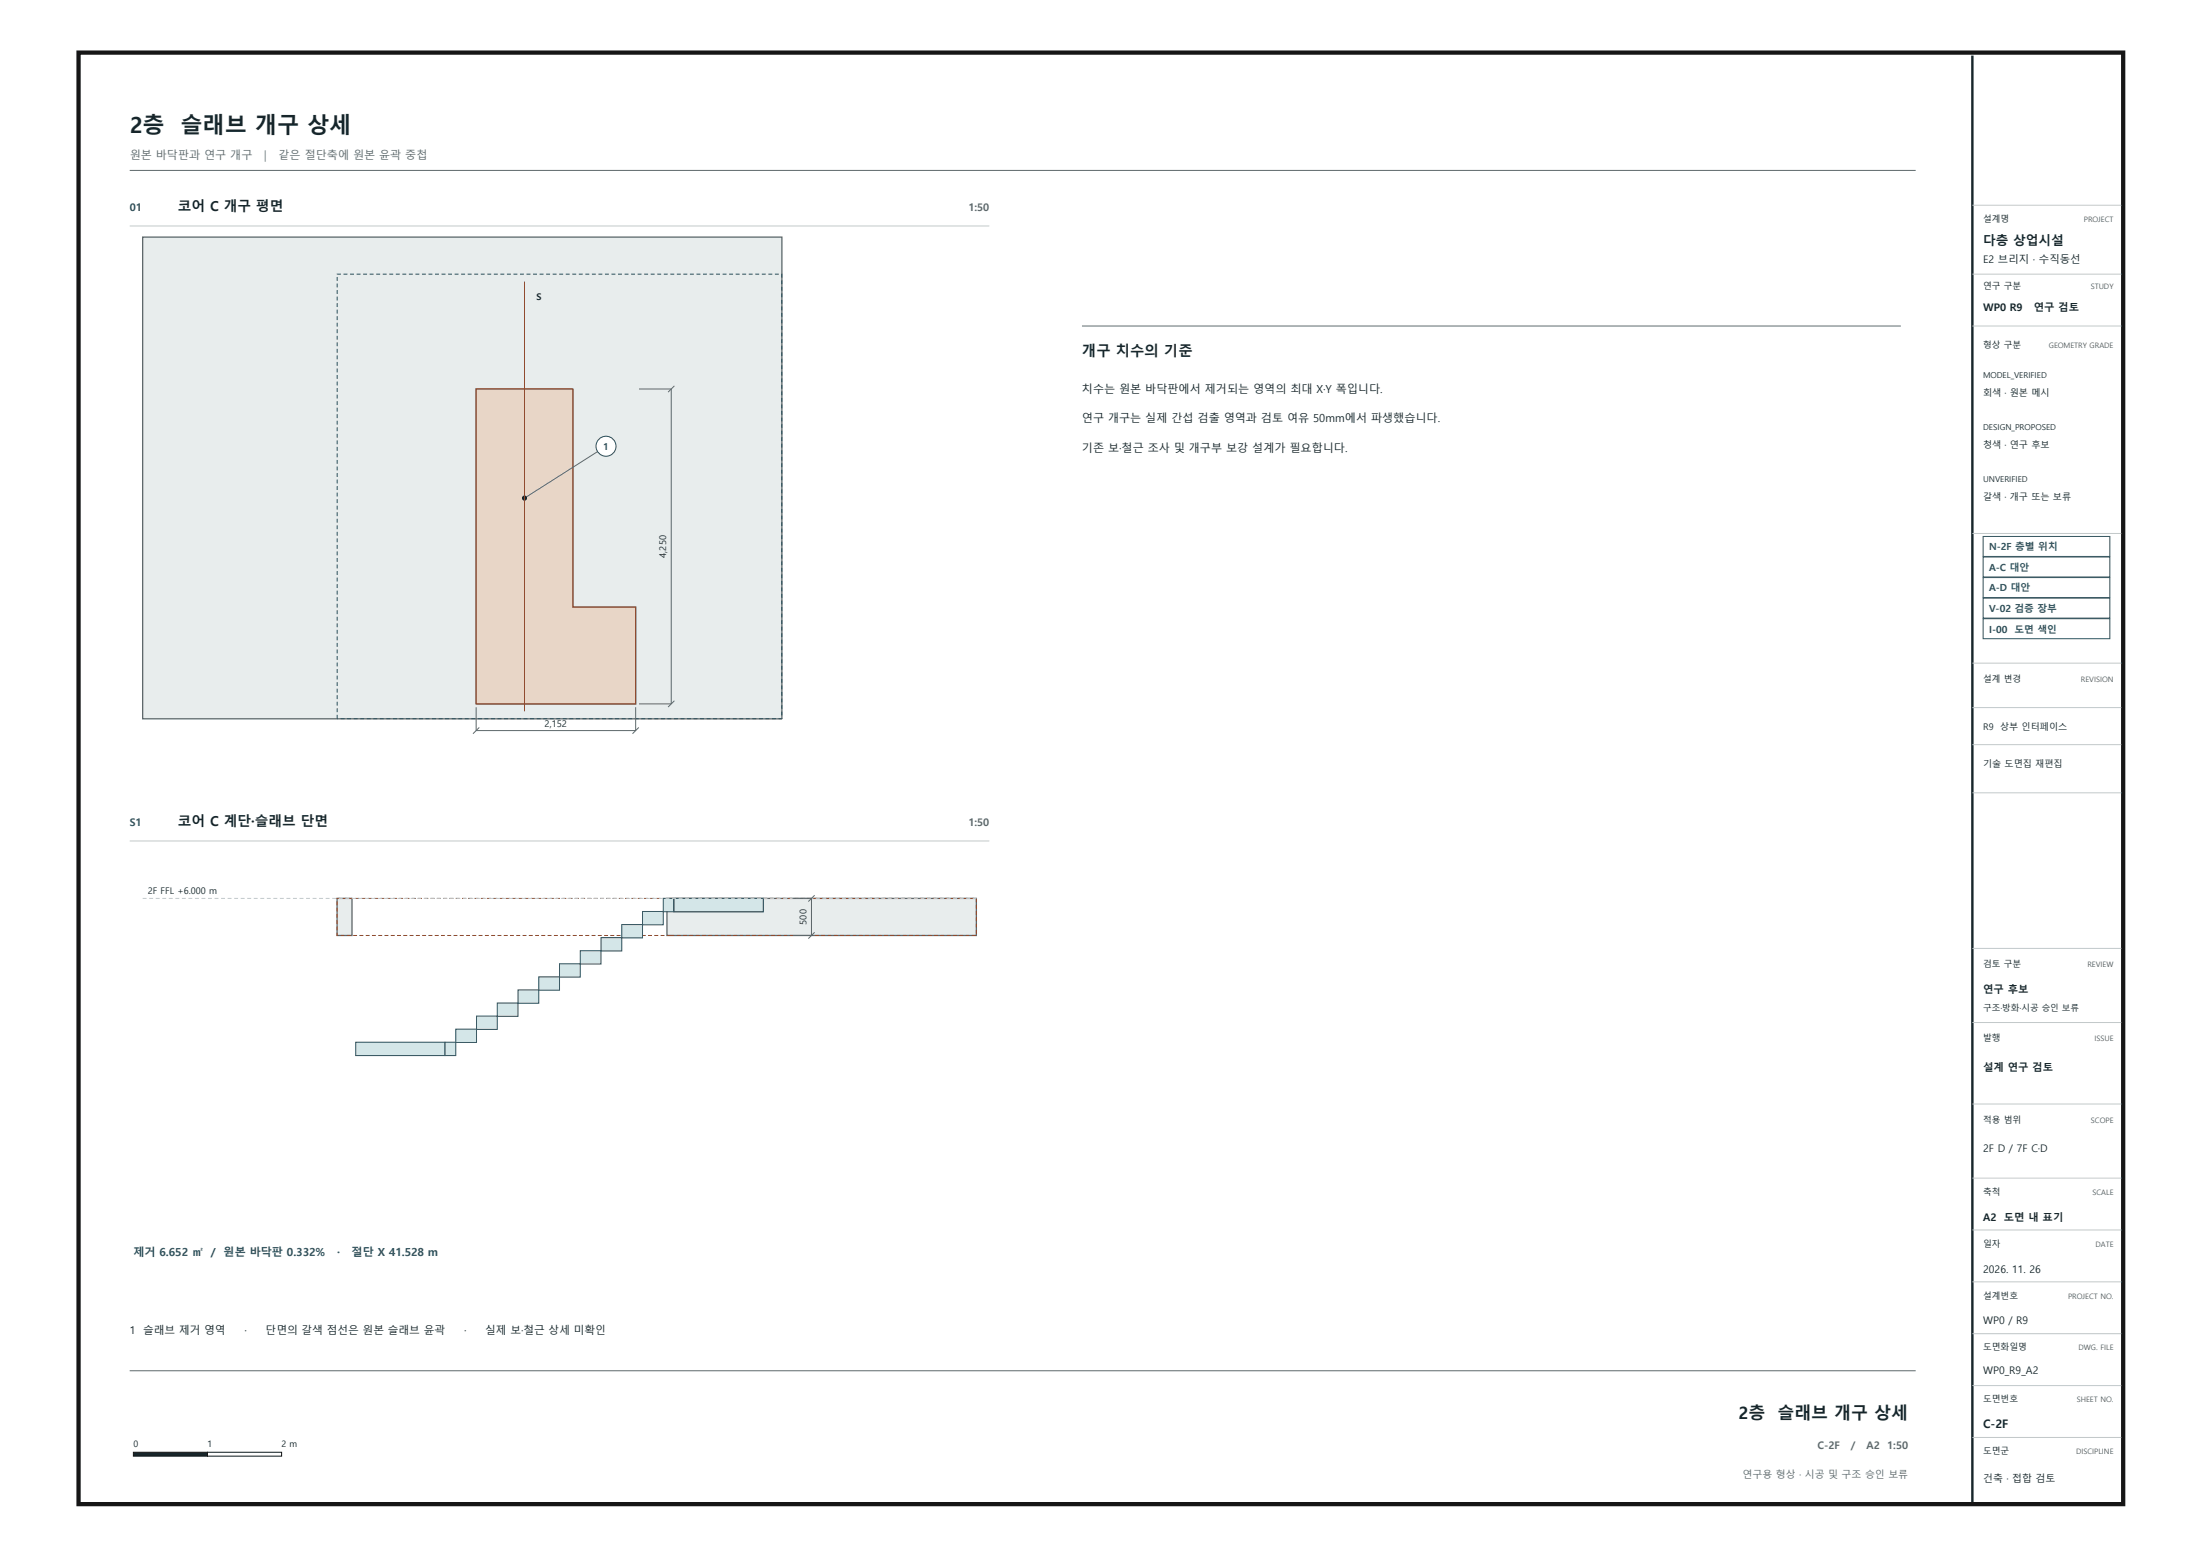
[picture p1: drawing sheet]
<svg xmlns="http://www.w3.org/2000/svg" width="594mm" height="420mm" viewBox="0 0 594 420" stroke-linecap="round" stroke-linejoin="round" font-family="sans-serif">
<path d="M35 46h482M35 370h482" fill="none" stroke="#5e696b" stroke-width=".27"/>
<path d="M36 392h20v1h-20z" fill="#17262b" stroke="#161616" stroke-width=".27"/>
<path d="M56 392h20v1h-20z" fill="#fff" stroke="#161616" stroke-width=".27"/>
<path d="M35 61h232" fill="none" stroke="#c2c9c9" stroke-width=".27"/>
<path d="M38.5 64h172.5v130h-172.5zM128.5 105v85h43.1v-26.1h-17v-58.9z" fill-rule="evenodd" fill="#e8eded" stroke="#5e696b" stroke-width=".35"/>
<path d="M91 194v-120h120v120h-120" fill="none" stroke="#264f5c" stroke-width=".27" stroke-dasharray="1.1 .7" stroke-linecap="butt"/>
<path d="M128.5 105h26.1v58.9h17v26.1h-43.1z" fill-rule="evenodd" fill="#e8d6c7" stroke="#914a2e" stroke-width=".34"/>
<path d="M172.5 105h8.6v85h-8.6M182 104.1l-1.7 1.7M163.5 120.5l-22 13.9M128.5 190.9v6.3h43.1v-6.3M129.3 196.4l-1.6 1.6M172.4 196.4l-1.7 1.6M182 189.1l-1.7 1.8" fill="none" stroke="#5e696b" stroke-width=".27"/>
<circle cx="141.6" cy="134.4" r=".56" fill="#17262b" stroke="#17262b" stroke-width=".27"/>
<circle cx="163.6" cy="120.5" r="2.7" fill="#fff" stroke="#264f5c" stroke-width=".27"/>
<path d="M141.5 76v116" fill="none" stroke="#914a2e" stroke-width=".27"/>
<path d="M35 227h232" fill="none" stroke="#c2c9c9" stroke-width=".27"/>
<g fill="#e8eded" stroke="#5e696b" stroke-width=".35">
<path d="M91 242.5h4v10h-4z" fill-rule="evenodd"/>
<path d="M180 242.5h83.5v10h-83.5z" fill-rule="evenodd"/>
</g>
<path d="M181 252.5h-90v-10h172.5v10h-82.5" fill="none" stroke="#914a2e" stroke-width=".27" stroke-dasharray="1.1 .6" stroke-linecap="butt"/>
<g fill="#d4e6e8" stroke="#264f5c" stroke-width=".27">
<path d="M96 281.3h24.1v3.6h-24.1z" fill-rule="evenodd"/>
<path d="M120.1 281.3h2.9v3.6h-2.9z" fill-rule="evenodd"/>
<path d="M123 277.8h5.6v3.6h-5.6z" fill-rule="evenodd"/>
<path d="M128.6 274.3h5.6v3.6h-5.6z" fill-rule="evenodd"/>
<path d="M134.2 270.7h5.6v3.6h-5.6z" fill-rule="evenodd"/>
<path d="M139.8 267.2h5.6v3.6h-5.6z" fill-rule="evenodd"/>
<path d="M145.4 263.7h5.6v3.6h-5.6z" fill-rule="evenodd"/>
<path d="M151 260.1h5.6v3.6h-5.6z" fill-rule="evenodd"/>
<path d="M156.6 256.6h5.6v3.6h-5.6z" fill-rule="evenodd"/>
<path d="M162.2 253.1h5.6v3.6h-5.6z" fill-rule="evenodd"/>
<path d="M167.8 249.6h5.6v3.6h-5.6z" fill-rule="evenodd"/>
<path d="M173.4 246h5.6v3.6h-5.6z" fill-rule="evenodd"/>
<path d="M179 242.5h2.9v3.6h-2.9z" fill-rule="evenodd"/>
<path d="M181.9 242.5h24.1v3.6h-24.1z" fill-rule="evenodd"/>
<path d="M181.9 242.5h24.1v3.6h-24.1z" fill-rule="evenodd"/>
</g>
<path d="M38.5 242.5h225" fill="none" stroke="#c2c9c9" stroke-width=".27" stroke-dasharray="1.1 .7" stroke-linecap="butt"/>
<path d="M39.4 238.4h19.7v3.6h-19.7z" fill="#fff"/>
<path d="M292 88h221M213.9 242.5h5.1v10h-5.1M219.8 251.7l-1.7 1.7M219.8 241.7l-1.7 1.7" fill="none" stroke="#5e696b" stroke-width=".27"/>
<path d="M21.2 14.2h551.8v391.8h-551.8z" fill="none" stroke="#161616" stroke-width="1.2" stroke-linecap="butt"/>
<path d="M532.3 15v390.5" fill="none" stroke="#17262b" stroke-width=".65" stroke-linecap="butt"/>
<g fill="none" stroke="#c2c9c9" stroke-width=".27">
<path d="M532.3 55.4h40.2M532.3 74h40.2M532.3 88h40.2M532.3 144h40.2M532.3 179h40.2M532.3 191h40.2M532.3 201h40.2M532.3 214h40.2M532.3 256h40.2M532.3 276h40.2M532.3 298h40.2M532.3 318h40.2"/>
<path d="M532.3 332h40.2M532.3 346h40.2M532.3 360h40.2M532.3 374h40.2M532.3 388h40.2"/>
</g>
<g fill="#fff" stroke="#264f5c" stroke-width=".27">
<path d="M535.2 144.8h34.2v5.4h-34.2z"/>
<path d="M535.2 150.4h34.2v5.4h-34.2z"/>
<path d="M535.2 155.9h34.2v5.4h-34.2z"/>
<path d="M535.2 161.5h34.2v5.4h-34.2z"/>
<path d="M535.2 167h34.2v5.4h-34.2z"/>
</g>
<g font-size="6" fill="#17262b">
<text x="35" y="36">2층</text>
<text x="48.7" y="36">슬래브 개구 상세</text>
</g>
<g font-size="4.6" fill="#17262b">
<text x="469.2" y="383">2층</text>
<text x="479.7" y="383">슬래브 개구 상세</text>
</g>
<text font-size="3.9" fill="#17262b" x="292" y="96">개구 치수의 기준</text>
<g font-size="3.7" fill="#17262b">
<text x="48" y="57">코어 C 개구 평면</text>
<text x="48" y="223">코어 C 계단·슬래브 단면</text>
</g>
<text font-size="3.5" fill="#161616" x="535.2" y="66">다층 상업시설</text>
<text font-size="3.2" fill="#161616" x="535.2" y="385.5">C-2F</text>
<g font-size="3" fill="#5e696b">
<text x="35" y="43">원본 바닥판과 연구 개구</text>
<text x="71.3" y="43">|</text>
<text x="75.2" y="43">같은 절단축에 원본 윤곽 중첩</text>
</g>
<g font-size="3" fill="#17262b">
<text x="292" y="106">치수는 원본 바닥판에서 제거되는 영역의 최대 X·Y 폭입니다.</text>
<text x="292" y="114">연구 개구는 실제 간섭 검출 영역과 검토 여유 50mm에서 파생했습니다.</text>
<text x="292" y="122">기존 보·철근 조사 및 개구부 보강 설계가 필요합니다.</text>
</g>
<g font-size="3" fill="#264f5c">
<text x="36" y="339">제거 6.652 ㎡</text>
<text x="56.9" y="339">/ 원본 바닥판 0.332%</text>
<text x="91" y="339">·</text>
<text x="94.9" y="339">절단 X 41.528 m</text>
</g>
<g font-size="2.9" fill="#17262b">
<text x="35" y="360">1</text>
<text x="38.6" y="360">슬래브 제거 영역</text>
<text x="66" y="360">·</text>
<text x="71.7" y="360">단면의 갈색 점선은 원본 슬래브 윤곽</text>
<text x="125.2" y="360">·</text>
<text x="130.9" y="360">실제 보·철근 상세 미확인</text>
</g>
<g font-size="2.8" fill="#264f5c">
<text x="35" y="57">01</text>
<text x="35" y="223">S1</text>
</g>
<g font-size="2.8" fill="#5e696b">
<text x="261.4" y="57">1:50</text>
<text x="261.4" y="223">1:50</text>
<text x="490.5" y="391">C-2F</text>
<text x="499.5" y="391">/</text>
<text x="503.7" y="391">A2</text>
<text x="509.3" y="391">1:50</text>
</g>
<g font-size="2.8" fill="#161616">
<text x="535.2" y="71">E2 브리지 · 계단실</text>
<text x="535.2" y="84">WP0 R8</text>
<text x="547.9" y="84">연구용</text>
<text x="535.2" y="268">연구 후보</text>
<text x="535.2" y="289">설계 연구 검토</text>
<text x="535.2" y="311">2F D / 7F C·D</text>
<text x="535.2" y="329.5">A2</text>
<text x="541.8" y="329.5">1:50</text>
<text x="535.2" y="343.6">2026. 11. 25</text>
<text x="535.2" y="357.5">WP0 / R8</text>
<text x="535.2" y="371">WP0_R8_A2</text>
</g>
<g font-size="2.8" fill="#17262b">
<text x="535.2" y="71">E2 브리지 · 수직동선</text>
<text x="535.2" y="84">WP0 R9</text>
<text x="548.9" y="84">연구 검토</text>
<text x="540.8" y="329.5">도면 내 표기</text>
<text x="535.2" y="343.6">2026. 11. 26</text>
<text x="535.2" y="357.5">WP0 / R9</text>
<text x="535.2" y="371">WP0_R9_A2</text>
</g>
<text font-size="2.7" fill="#5e696b" x="470.3" y="399">연구용 형상 · 시공 및 구조 승인 보류</text>
<text font-size="2.7" fill="#17262b" x="535.2" y="400">건축 · 접합 검토</text>
<g font-size="2.6" fill="#264f5c">
<text x="536.8" y="148.5">N-2F 층별 위치</text>
<text x="536.8" y="154.1">A-C 대안</text>
<text x="536.8" y="159.7">A-D 대안</text>
<text x="536.8" y="165.2">V-02 검증 장부</text>
<text x="536.8" y="170.7">I-00</text>
<text x="543.6" y="170.7">도면 색인</text>
</g>
<g font-size="2.6" fill="#161616">
<text x="535.2" y="400">2층</text>
<text x="541.1" y="400">슬래브 개구 상세</text>
</g>
<g font-size="2.5" fill="#17262b">
<text x="144.8" y="81">S</text>
<text x="535.2" y="107">회색 · 원본 메시</text>
<text x="535.2" y="121">청색 · 연구 후보</text>
<text x="535.2" y="135">갈색 · 개구 또는 보류</text>
<text x="179.8" y="150.5" transform="rotate(-90 179.8 150.5)">4,250</text>
<text x="147" y="196.1">2,152</text>
<text x="535.2" y="197">R9</text>
<text x="539.8" y="197">상부 인터페이스</text>
<text x="535.2" y="207">기술 도면집 재편집</text>
<text x="39.9" y="241.2">2F FFL +6.000 m</text>
<text x="217.7" y="249.6" transform="rotate(-90 217.7 249.6)">500</text>
</g>
<g font-size="2.5" fill="#161616">
<text x="535.2" y="96">슬래브 개구 위치</text>
<text x="535.2" y="102">치수 mm · 표기 축척</text>
<text x="535.2" y="108">원본 기반 검토</text>
<text x="535.2" y="183.5">설계 변경</text>
</g>
<text font-size="2.5" fill="#264f5c" x="162.8" y="121.3">1</text>
<g font-size="2.4" fill="#161616">
<text x="535.2" y="59.6">설계명</text>
<text x="535.2" y="78.2">주기</text>
<text x="535.2" y="261">검토 구분</text>
<text x="535.2" y="281">발행 구분</text>
<text x="535.2" y="303">적용 범위</text>
<text x="535.2" y="322.5">축척</text>
<text x="535.2" y="336.7">일자</text>
<text x="535.2" y="350.5">설계번호</text>
<text x="535.2" y="364.5">도면화일명</text>
<text x="535.2" y="378.5">도면번호</text>
<text x="535.2" y="392.5">도면명</text>
</g>
<g font-size="2.4" fill="#17262b">
<text x="535.2" y="78">연구 구분</text>
<text x="535.2" y="94">형상 구분</text>
<text x="535.2" y="184">설계 변경</text>
<text x="535.2" y="281">발행</text>
<text x="36" y="390.7">0</text>
<text x="56" y="390.7">1</text>
<text x="76" y="390.7">2 m</text>
<text x="535.2" y="392.5">도면군</text>
</g>
<text font-size="2.3" fill="#525457" x="535.2" y="122.5">회색 · 원본 메시</text>
<text font-size="2.3" fill="#1f4a59" x="535.2" y="128">청색 · 연구 형상</text>
<text font-size="2.3" fill="#161616" x="535.2" y="273">구조·방화·시공 승인 보류</text>
<g font-size="2.2" fill="#17262b">
<text x="535.2" y="102">MODEL_VERIFIED</text>
<text x="535.2" y="116">DESIGN_PROPOSED</text>
<text x="535.2" y="130">UNVERIFIED</text>
</g>
<g font-size="2.2" fill="#161616">
<text x="533.3" y="196.5">일자</text>
<text x="545.6" y="196.5">설계</text>
<text x="552.6" y="196.5">검토</text>
<text x="534" y="207.6">26.11.25</text>
<text x="546" y="207.6">R8</text>
<text x="553.3" y="207.6">—</text>
</g>
<g font-size="2" fill="#525457">
<text x="557" y="59.6">PROJECT TITLE</text>
<text x="562.4" y="60">PROJECT</text>
<text x="564.2" y="78">STUDY</text>
<text x="565.2" y="78.2">NOTE</text>
<text x="552.9" y="94">GEOMETRY GRADE</text>
<text x="561.6" y="184">REVISION</text>
<text x="555.6" y="261">REVIEW STATUS</text>
<text x="563.4" y="261">REVIEW</text>
<text x="565.2" y="281">ISSUE</text>
<text x="564.3" y="303">SCOPE</text>
<text x="564.7" y="322.5">SCALE</text>
<text x="565.5" y="336.7">DATE</text>
<text x="558.1" y="350.5">PROJECT NO.</text>
<text x="560.9" y="364.5">DWG. FILE</text>
<text x="560.5" y="378.5">SHEET NO.</text>
<text x="557.2" y="392.5">SUBJECT TITLE</text>
<text x="560.3" y="392.5">DISCIPLINE</text>
</g>
</svg>
